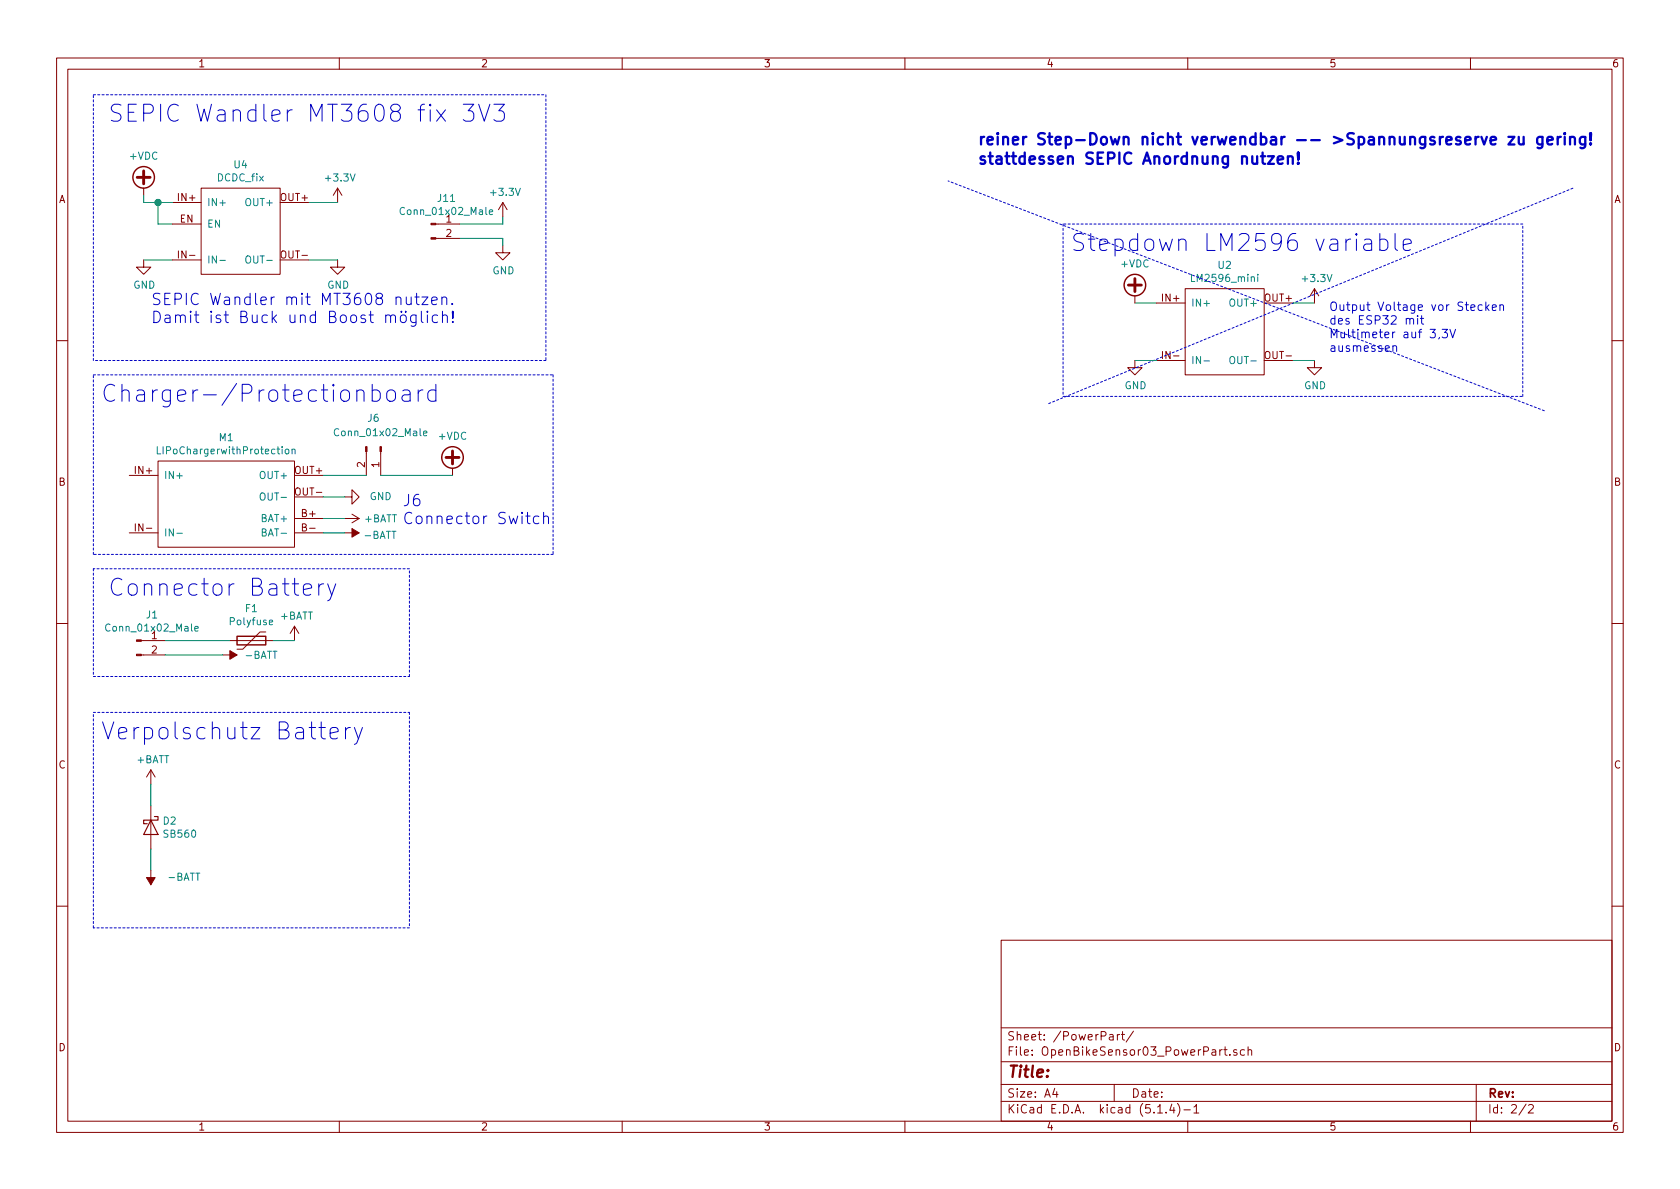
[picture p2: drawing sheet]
EESchema Schematic File Version 4
EELAYER 30 0
EELAYER END
$Descr A4 11693 8268
encoding utf-8
Sheet 2 2
Title ""
Date ""
Rev ""
Comp ""
Comment1 ""
Comment2 ""
Comment3 ""
Comment4 ""
$EndDescr
$Comp
L DCDC_Converter:DCDC_fix U?
U 1 1
P 1700 1600
AR Path="/5EDEB907" Ref="U?"  Part="1" 
AR Path="/5EDE387A/5EDEB907" Ref="U4"  Part="1" 
F 0 "U4" H 1675 2065 50  0000 C CNN
F 1 "DCDC_fix" H 1675 1974 50  0000 C CNN
F 2 "Custom_Modules:MT3608_SEPIC_DCDC" H 1650 1950 50  0001 C CNN
F 3 "" H 1650 1950 50  0001 C CNN
F 4 "https://de.aliexpress.com/item/33029072332.html?spm=a2g0s.9042311.0.0.3da24c4dCy9veI" H 1700 1600 50  0001 C CNN "Aliexpress"
F 5 "https://www.ebay.de/itm/Automatic-Buck-Boost-Step-Up-Down-Module-DC-DC-2-5V-15V-To-3-3V-4-2V-5V-9V-12V/264075497616?_trksid=p2485497.m4902.l9144 " H 1700 1600 50  0001 C CNN "ebay"
	1    1700 1600
	1    0    0    -1  
$EndComp
$Comp
L power:+VDC #PWR?
U 1 1
P 1000 1350
AR Path="/5EDEB90D" Ref="#PWR?"  Part="1" 
AR Path="/5EDE387A/5EDEB90D" Ref="#PWR0107"  Part="1" 
F 0 "#PWR0107" H 1000 1250 50  0001 C CNN
F 1 "+VDC" H 1000 1625 50  0000 C CNN
F 2 "" H 1000 1350 50  0001 C CNN
F 3 "" H 1000 1350 50  0001 C CNN
	1    1000 1350
	1    0    0    -1  
$EndComp
$Comp
L power:GND #PWR?
U 1 1
P 1000 1800
AR Path="/5EDEB913" Ref="#PWR?"  Part="1" 
AR Path="/5EDE387A/5EDEB913" Ref="#PWR0108"  Part="1" 
F 0 "#PWR0108" H 1000 1550 50  0001 C CNN
F 1 "GND" H 1005 1627 50  0000 C CNN
F 2 "" H 1000 1800 50  0001 C CNN
F 3 "" H 1000 1800 50  0001 C CNN
	1    1000 1800
	1    0    0    -1  
$EndComp
$Comp
L power:GND #PWR?
U 1 1
P 2350 1800
AR Path="/5EDEB919" Ref="#PWR?"  Part="1" 
AR Path="/5EDE387A/5EDEB919" Ref="#PWR0110"  Part="1" 
F 0 "#PWR0110" H 2350 1550 50  0001 C CNN
F 1 "GND" H 2355 1627 50  0000 C CNN
F 2 "" H 2350 1800 50  0001 C CNN
F 3 "" H 2350 1800 50  0001 C CNN
	1    2350 1800
	1    0    0    -1  
$EndComp
$Comp
L power:+3.3V #PWR?
U 1 1
P 2350 1400
AR Path="/5EDEB91F" Ref="#PWR?"  Part="1" 
AR Path="/5EDE387A/5EDEB91F" Ref="#PWR0111"  Part="1" 
F 0 "#PWR0111" H 2350 1250 50  0001 C CNN
F 1 "+3.3V" H 2365 1573 50  0000 C CNN
F 2 "" H 2350 1400 50  0001 C CNN
F 3 "" H 2350 1400 50  0001 C CNN
	1    2350 1400
	1    0    0    -1  
$EndComp
Wire Wire Line
	2350 1400 2150 1400
Wire Wire Line
	2150 1800 2350 1800
Wire Wire Line
	1200 1800 1000 1800
Wire Wire Line
	1000 1350 1000 1400
Wire Wire Line
	1000 1400 1100 1400
Wire Wire Line
	1200 1550 1100 1550
Wire Wire Line
	1100 1550 1100 1400
Connection ~ 1100 1400
Wire Wire Line
	1100 1400 1200 1400
Text Notes 1050 2250 0    79   ~ 0
SEPIC Wandler mit MT3608 nutzen.\nDamit ist Buck und Boost möglich!
Wire Notes Line
	650  650  3800 650 
Wire Notes Line
	3800 650  3800 2500
Wire Notes Line
	3800 2500 650  2500
Wire Notes Line
	650  2500 650  650 
Text Notes 750  850  0    118  ~ 0
SEPIC Wandler MT3608 fix 3V3
$Comp
L DCDC_Converter:LM2596_mini U?
U 1 1
P 8550 2300
AR Path="/5EDF346C" Ref="U?"  Part="1" 
AR Path="/5EDE387A/5EDF346C" Ref="U2"  Part="1" 
F 0 "U2" H 8525 2765 50  0000 C CNN
F 1 "LM2596_mini" H 8525 2674 50  0000 C CNN
F 2 "Custom_Modules:LM2596_Mini" H 8500 2650 50  0001 C CNN
F 3 "" H 8500 2650 50  0001 C CNN
F 4 "obsolet" H 8550 2300 50  0001 C CNN "Optional"
	1    8550 2300
	1    0    0    -1  
$EndComp
$Comp
L power:GND #PWR?
U 1 1
P 7900 2500
AR Path="/5EDF3472" Ref="#PWR?"  Part="1" 
AR Path="/5EDE387A/5EDF3472" Ref="#PWR0112"  Part="1" 
F 0 "#PWR0112" H 7900 2250 50  0001 C CNN
F 1 "GND" H 7905 2327 50  0000 C CNN
F 2 "" H 7900 2500 50  0001 C CNN
F 3 "" H 7900 2500 50  0001 C CNN
	1    7900 2500
	1    0    0    -1  
$EndComp
$Comp
L power:GND #PWR?
U 1 1
P 9150 2500
AR Path="/5EDF3478" Ref="#PWR?"  Part="1" 
AR Path="/5EDE387A/5EDF3478" Ref="#PWR0113"  Part="1" 
F 0 "#PWR0113" H 9150 2250 50  0001 C CNN
F 1 "GND" H 9155 2327 50  0000 C CNN
F 2 "" H 9150 2500 50  0001 C CNN
F 3 "" H 9150 2500 50  0001 C CNN
	1    9150 2500
	1    0    0    -1  
$EndComp
$Comp
L power:+3.3V #PWR?
U 1 1
P 9150 2100
AR Path="/5EDF347E" Ref="#PWR?"  Part="1" 
AR Path="/5EDE387A/5EDF347E" Ref="#PWR0114"  Part="1" 
F 0 "#PWR0114" H 9150 1950 50  0001 C CNN
F 1 "+3.3V" H 9165 2273 50  0000 C CNN
F 2 "" H 9150 2100 50  0001 C CNN
F 3 "" H 9150 2100 50  0001 C CNN
	1    9150 2100
	1    0    0    -1  
$EndComp
Wire Wire Line
	9000 2500 9150 2500
Wire Wire Line
	8050 2500 7900 2500
Wire Wire Line
	7900 2100 8050 2100
$Comp
L power:+VDC #PWR?
U 1 1
P 7900 2100
AR Path="/5EDF3487" Ref="#PWR?"  Part="1" 
AR Path="/5EDE387A/5EDF3487" Ref="#PWR0115"  Part="1" 
F 0 "#PWR0115" H 7900 2000 50  0001 C CNN
F 1 "+VDC" H 7900 2375 50  0000 C CNN
F 2 "" H 7900 2100 50  0001 C CNN
F 3 "" H 7900 2100 50  0001 C CNN
	1    7900 2100
	1    0    0    -1  
$EndComp
Wire Wire Line
	9150 2100 9000 2100
Wire Notes Line
	7400 2750 10600 2750
Wire Notes Line
	10600 2750 10600 1550
Wire Notes Line
	10600 1550 7400 1550
Wire Notes Line
	7400 1550 7400 2750
Text Notes 7450 1750 0    118  ~ 0
Stepdown LM2596 variable
Text Notes 9250 2450 0    59   ~ 0
Output Voltage vor Stecken \ndes ESP32 mit\nMultimeter auf 3,3V\nausmessen
Wire Notes Line
	10750 2850 6600 1250
Wire Notes Line
	7300 2800 10950 1300
Text Notes 6800 1150 0    79   ~ 16
reiner Step-Down nicht verwendbar -- >Spannungsreserve zu gering!\nstattdessen SEPIC Anordnung nutzen!
$Comp
L Custom_Module:LIPoChargerwithProtection M?
U 1 1
P 1550 3100
AR Path="/5EDFEA37" Ref="M?"  Part="1" 
AR Path="/5EDE387A/5EDFEA37" Ref="M1"  Part="1" 
F 0 "M1" H 1575 3165 50  0000 C CNN
F 1 "LIPoChargerwithProtection" H 1575 3074 50  0000 C CNN
F 2 "Custom_Modules:BATTERY-CHARGER-LI-PROT" H 1550 3100 50  0001 C CNN
F 3 "" H 1550 3100 50  0001 C CNN
F 4 "https://de.aliexpress.com/item/4000845174924.html" H 1550 3100 50  0001 C CNN "Aliexpress"
F 5 "https://www.ebay.de/itm/TP4056-USB-C-Neu-Li-Ion-Lademodul-5V-1A-18650-Laderegler-Charger-LIPO-Board/392521487361?hash=item5b641a9401:m:mVnUrPFcSEHHaEuYbWKFGEQ" H 1550 3100 50  0001 C CNN "ebay"
F 6 "--" H 1550 3100 50  0001 C CNN "Conrad"
F 7 "--" H 1550 3100 50  0001 C CNN "Reichelt"
F 8 "--" H 1550 3100 50  0001 C CNN "Segor.de"
	1    1550 3100
	1    0    0    -1  
$EndComp
$Comp
L power:+BATT #PWR?
U 1 1
P 2400 3600
AR Path="/5EDFEA3D" Ref="#PWR?"  Part="1" 
AR Path="/5EDE387A/5EDFEA3D" Ref="#PWR0116"  Part="1" 
F 0 "#PWR0116" H 2400 3450 50  0001 C CNN
F 1 "+BATT" V 2400 3850 50  0000 C CNN
F 2 "" H 2400 3600 50  0001 C CNN
F 3 "" H 2400 3600 50  0001 C CNN
	1    2400 3600
	0    1    1    0   
$EndComp
$Comp
L power:GND #PWR?
U 1 1
P 2400 3450
AR Path="/5EDFEA43" Ref="#PWR?"  Part="1" 
AR Path="/5EDE387A/5EDFEA43" Ref="#PWR0117"  Part="1" 
F 0 "#PWR0117" H 2400 3200 50  0001 C CNN
F 1 "GND" V 2400 3200 50  0000 C CNN
F 2 "" H 2400 3450 50  0001 C CNN
F 3 "" H 2400 3450 50  0001 C CNN
	1    2400 3450
	0    -1   -1   0   
$EndComp
$Comp
L power:-BATT #PWR?
U 1 1
P 2400 3700
AR Path="/5EDFEA49" Ref="#PWR?"  Part="1" 
AR Path="/5EDE387A/5EDFEA49" Ref="#PWR0118"  Part="1" 
F 0 "#PWR0118" H 2400 3550 50  0001 C CNN
F 1 "-BATT" V 2415 3828 50  0000 L CNN
F 2 "" H 2400 3700 50  0001 C CNN
F 3 "" H 2400 3700 50  0001 C CNN
	1    2400 3700
	0    1    1    0   
$EndComp
Wire Wire Line
	2250 3450 2400 3450
Wire Wire Line
	2400 3600 2250 3600
Wire Wire Line
	2250 3700 2400 3700
$Comp
L Connector:Conn_01x02_Male J?
U 1 1
P 2650 3100
AR Path="/5EDFEA52" Ref="J?"  Part="1" 
AR Path="/5EDE387A/5EDFEA52" Ref="J6"  Part="1" 
F 0 "J6" V 2450 3050 50  0000 C CNN
F 1 "Conn_01x02_Male" V 2550 3100 50  0000 C CNN
F 2 "Connector_PinHeader_2.54mm:PinHeader_1x02_P2.54mm_Vertical" H 2650 3100 50  0001 C CNN
F 3 "~" H 2650 3100 50  0001 C CNN
F 4 "Switch Connector" H 2650 3100 50  0001 C CNN "Bemerkung"
F 5 "https://www.segor.de/#Q=SL1x40-180G%252F13%252C8&M=1" H 2650 3100 50  0001 C CNN "Segor.de"
F 6 "https://www.reichelt.de/40pol-stiftleiste-gerade-rm-2-54-sl-1x40g-2-54-p19506.html" H 2650 3100 50  0001 C CNN "Reichelt"
F 7 "https://www.conrad.de/de/p/bkl-electronic-stiftleiste-standard-anzahl-reihen-1-polzahl-je-reihe-40-10120513-1-393494.html" H 2650 3100 50  0001 C CNN "Conrad"
	1    2650 3100
	0    1    1    0   
$EndComp
$Comp
L power:+VDC #PWR?
U 1 1
P 3150 3300
AR Path="/5EDFEA58" Ref="#PWR?"  Part="1" 
AR Path="/5EDE387A/5EDFEA58" Ref="#PWR0119"  Part="1" 
F 0 "#PWR0119" H 3150 3200 50  0001 C CNN
F 1 "+VDC" H 3150 3575 50  0000 C CNN
F 2 "" H 3150 3300 50  0001 C CNN
F 3 "" H 3150 3300 50  0001 C CNN
	1    3150 3300
	1    0    0    -1  
$EndComp
Wire Wire Line
	2250 3300 2550 3300
Wire Wire Line
	2650 3300 3150 3300
Text Notes 700  2800 0    118  ~ 0
Charger-/Protectionboard
Text Notes 2800 3650 0    79   ~ 0
J6\nConnector Switch
Wire Notes Line
	650  3850 650  2600
Wire Notes Line
	650  2600 3850 2600
Wire Notes Line
	3850 2600 3850 3850
Wire Notes Line
	3850 3850 650  3850
Wire Notes Line
	650  3950 650  4700
Wire Notes Line
	2850 3950 650  3950
Wire Notes Line
	2850 4700 2850 3950
Wire Notes Line
	650  4700 2850 4700
Text Notes 750  4150 0    118  ~ 0
Connector Battery
$Comp
L power:-BATT #PWR?
U 1 1
P 1050 6050
AR Path="/5EE082A0" Ref="#PWR?"  Part="1" 
AR Path="/5EDE387A/5EE082A0" Ref="#PWR0120"  Part="1" 
F 0 "#PWR0120" H 1050 5900 50  0001 C CNN
F 1 "-BATT" H 700 6100 50  0000 L CNN
F 2 "" H 1050 6050 50  0001 C CNN
F 3 "" H 1050 6050 50  0001 C CNN
	1    1050 6050
	-1   0    0    1   
$EndComp
Wire Wire Line
	1150 4550 1550 4550
$Comp
L power:+BATT #PWR?
U 1 1
P 1050 5450
AR Path="/5EE082A7" Ref="#PWR?"  Part="1" 
AR Path="/5EDE387A/5EE082A7" Ref="#PWR0121"  Part="1" 
F 0 "#PWR0121" H 1050 5300 50  0001 C CNN
F 1 "+BATT" H 1065 5623 50  0000 C CNN
F 2 "" H 1050 5450 50  0001 C CNN
F 3 "" H 1050 5450 50  0001 C CNN
	1    1050 5450
	1    0    0    -1  
$EndComp
$Comp
L Connector:Conn_01x02_Male J?
U 1 1
P 950 4450
AR Path="/5EE082AD" Ref="J?"  Part="1" 
AR Path="/5EDE387A/5EE082AD" Ref="J1"  Part="1" 
F 0 "J1" H 1058 4631 50  0000 C CNN
F 1 "Conn_01x02_Male" H 1058 4540 50  0000 C CNN
F 2 "Connector_PinHeader_2.54mm:PinHeader_1x02_P2.54mm_Vertical" H 950 4450 50  0001 C CNN
F 3 "~" H 950 4450 50  0001 C CNN
F 4 "Batterie Connector (bevorzugt Reichelt da direkt als Kabelset!)" H 950 4450 50  0001 C CNN "Bemerkung"
F 5 "https://www.conrad.de/de/p/bkl-electronic-stiftleiste-standard-anzahl-reihen-1-polzahl-je-reihe-40-10120513-1-393494.html" H 950 4450 50  0001 C CNN "Conrad"
F 6 "https://www.reichelt.de/platinensteckverbinder-gerade-weiss-2-polig-ps-25-2g-ws-p14825.html" H 950 4450 50  0001 C CNN "Reichelt"
F 7 "https://www.segor.de/#Q=SL1x40-180G%252F13%252C8&M=1" H 950 4450 50  0001 C CNN "Segor.de"
	1    950  4450
	1    0    0    -1  
$EndComp
$Comp
L Device:Polyfuse F1
U 1 1
P 1750 4450
F 0 "F1" V 1525 4450 50  0000 C CNN
F 1 "Polyfuse" V 1616 4450 50  0000 C CNN
F 2 "Fuse_Holders_and_Fuses:Fuse_TE5_Littlefuse-395Series" H 1800 4250 50  0001 L CNN
F 3 "~" H 1750 4450 50  0001 C CNN
	1    1750 4450
	0    1    1    0   
$EndComp
Wire Wire Line
	1900 4450 2050 4450
Wire Wire Line
	1150 4450 1600 4450
$Comp
L Diode:1N5820 D2
U 1 1
P 1050 5750
F 0 "D2" V 1004 5829 50  0000 L CNN
F 1 "SB560" V 1095 5829 50  0000 L CNN
F 2 "Diode_THT:D_DO-201AE_P12.70mm_Horizontal" H 1050 5575 50  0001 C CNN
F 3 "http://www.vishay.com/docs/88503/1n4001.pdf" H 1050 5750 50  0001 C CNN
	1    1050 5750
	0    1    1    0   
$EndComp
Wire Wire Line
	1050 5600 1050 5450
Wire Wire Line
	1050 6050 1050 5900
$Comp
L power:+BATT #PWR?
U 1 1
P 2050 4450
AR Path="/5EE1FB8D" Ref="#PWR?"  Part="1" 
AR Path="/5EDE387A/5EE1FB8D" Ref="#PWR0123"  Part="1" 
F 0 "#PWR0123" H 2050 4300 50  0001 C CNN
F 1 "+BATT" H 2065 4623 50  0000 C CNN
F 2 "" H 2050 4450 50  0001 C CNN
F 3 "" H 2050 4450 50  0001 C CNN
	1    2050 4450
	1    0    0    -1  
$EndComp
$Comp
L power:-BATT #PWR?
U 1 1
P 1550 4550
AR Path="/5EE1FEB1" Ref="#PWR?"  Part="1" 
AR Path="/5EDE387A/5EE1FEB1" Ref="#PWR0124"  Part="1" 
F 0 "#PWR0124" H 1550 4400 50  0001 C CNN
F 1 "-BATT" V 1550 4700 50  0000 L CNN
F 2 "" H 1550 4550 50  0001 C CNN
F 3 "" H 1550 4550 50  0001 C CNN
	1    1550 4550
	0    1    1    0   
$EndComp
Wire Notes Line
	650  4950 2850 4950
Wire Notes Line
	2850 4950 2850 6450
Wire Notes Line
	2850 6450 650  6450
Wire Notes Line
	650  6450 650  4950
Text Notes 700  5150 0    118  ~ 0
Verpolschutz Battery
$Comp
L Connector:Conn_01x02_Male J?
U 1 1
P 3000 1550
AR Path="/5EED3385" Ref="J?"  Part="1" 
AR Path="/5EDE387A/5EED3385" Ref="J11"  Part="1" 
F 0 "J11" H 3108 1731 50  0000 C CNN
F 1 "Conn_01x02_Male" H 3108 1640 50  0000 C CNN
F 2 "Pin_Headers:Pin_Header_Straight_1x02_Pitch2.54mm_SMD_Pin1Left" H 3000 1550 50  0001 C CNN
F 3 "~" H 3000 1550 50  0001 C CNN
F 4 "Batterie Connector (bevorzugt Reichelt da direkt als Kabelset!)" H 3000 1550 50  0001 C CNN "Bemerkung"
F 5 "https://www.conrad.de/de/p/bkl-electronic-stiftleiste-standard-anzahl-reihen-1-polzahl-je-reihe-40-10120513-1-393494.html" H 3000 1550 50  0001 C CNN "Conrad"
F 6 "https://www.reichelt.de/platinensteckverbinder-gerade-weiss-2-polig-ps-25-2g-ws-p14825.html" H 3000 1550 50  0001 C CNN "Reichelt"
F 7 "https://www.segor.de/#Q=SL1x40-180G%252F13%252C8&M=1" H 3000 1550 50  0001 C CNN "Segor.de"
	1    3000 1550
	1    0    0    -1  
$EndComp
$Comp
L power:+3.3V #PWR?
U 1 1
P 3500 1500
AR Path="/5EED3AE0" Ref="#PWR?"  Part="1" 
AR Path="/5EDE387A/5EED3AE0" Ref="#PWR04"  Part="1" 
F 0 "#PWR04" H 3500 1350 50  0001 C CNN
F 1 "+3.3V" H 3515 1673 50  0000 C CNN
F 2 "" H 3500 1500 50  0001 C CNN
F 3 "" H 3500 1500 50  0001 C CNN
	1    3500 1500
	1    0    0    -1  
$EndComp
$Comp
L power:GND #PWR?
U 1 1
P 3500 1700
AR Path="/5EED3F0D" Ref="#PWR?"  Part="1" 
AR Path="/5EDE387A/5EED3F0D" Ref="#PWR05"  Part="1" 
F 0 "#PWR05" H 3500 1450 50  0001 C CNN
F 1 "GND" H 3505 1527 50  0000 C CNN
F 2 "" H 3500 1700 50  0001 C CNN
F 3 "" H 3500 1700 50  0001 C CNN
	1    3500 1700
	1    0    0    -1  
$EndComp
Wire Wire Line
	3200 1550 3500 1550
Wire Wire Line
	3500 1550 3500 1500
Wire Wire Line
	3200 1650 3500 1650
Wire Wire Line
	3500 1650 3500 1700
$EndSCHEMATC
